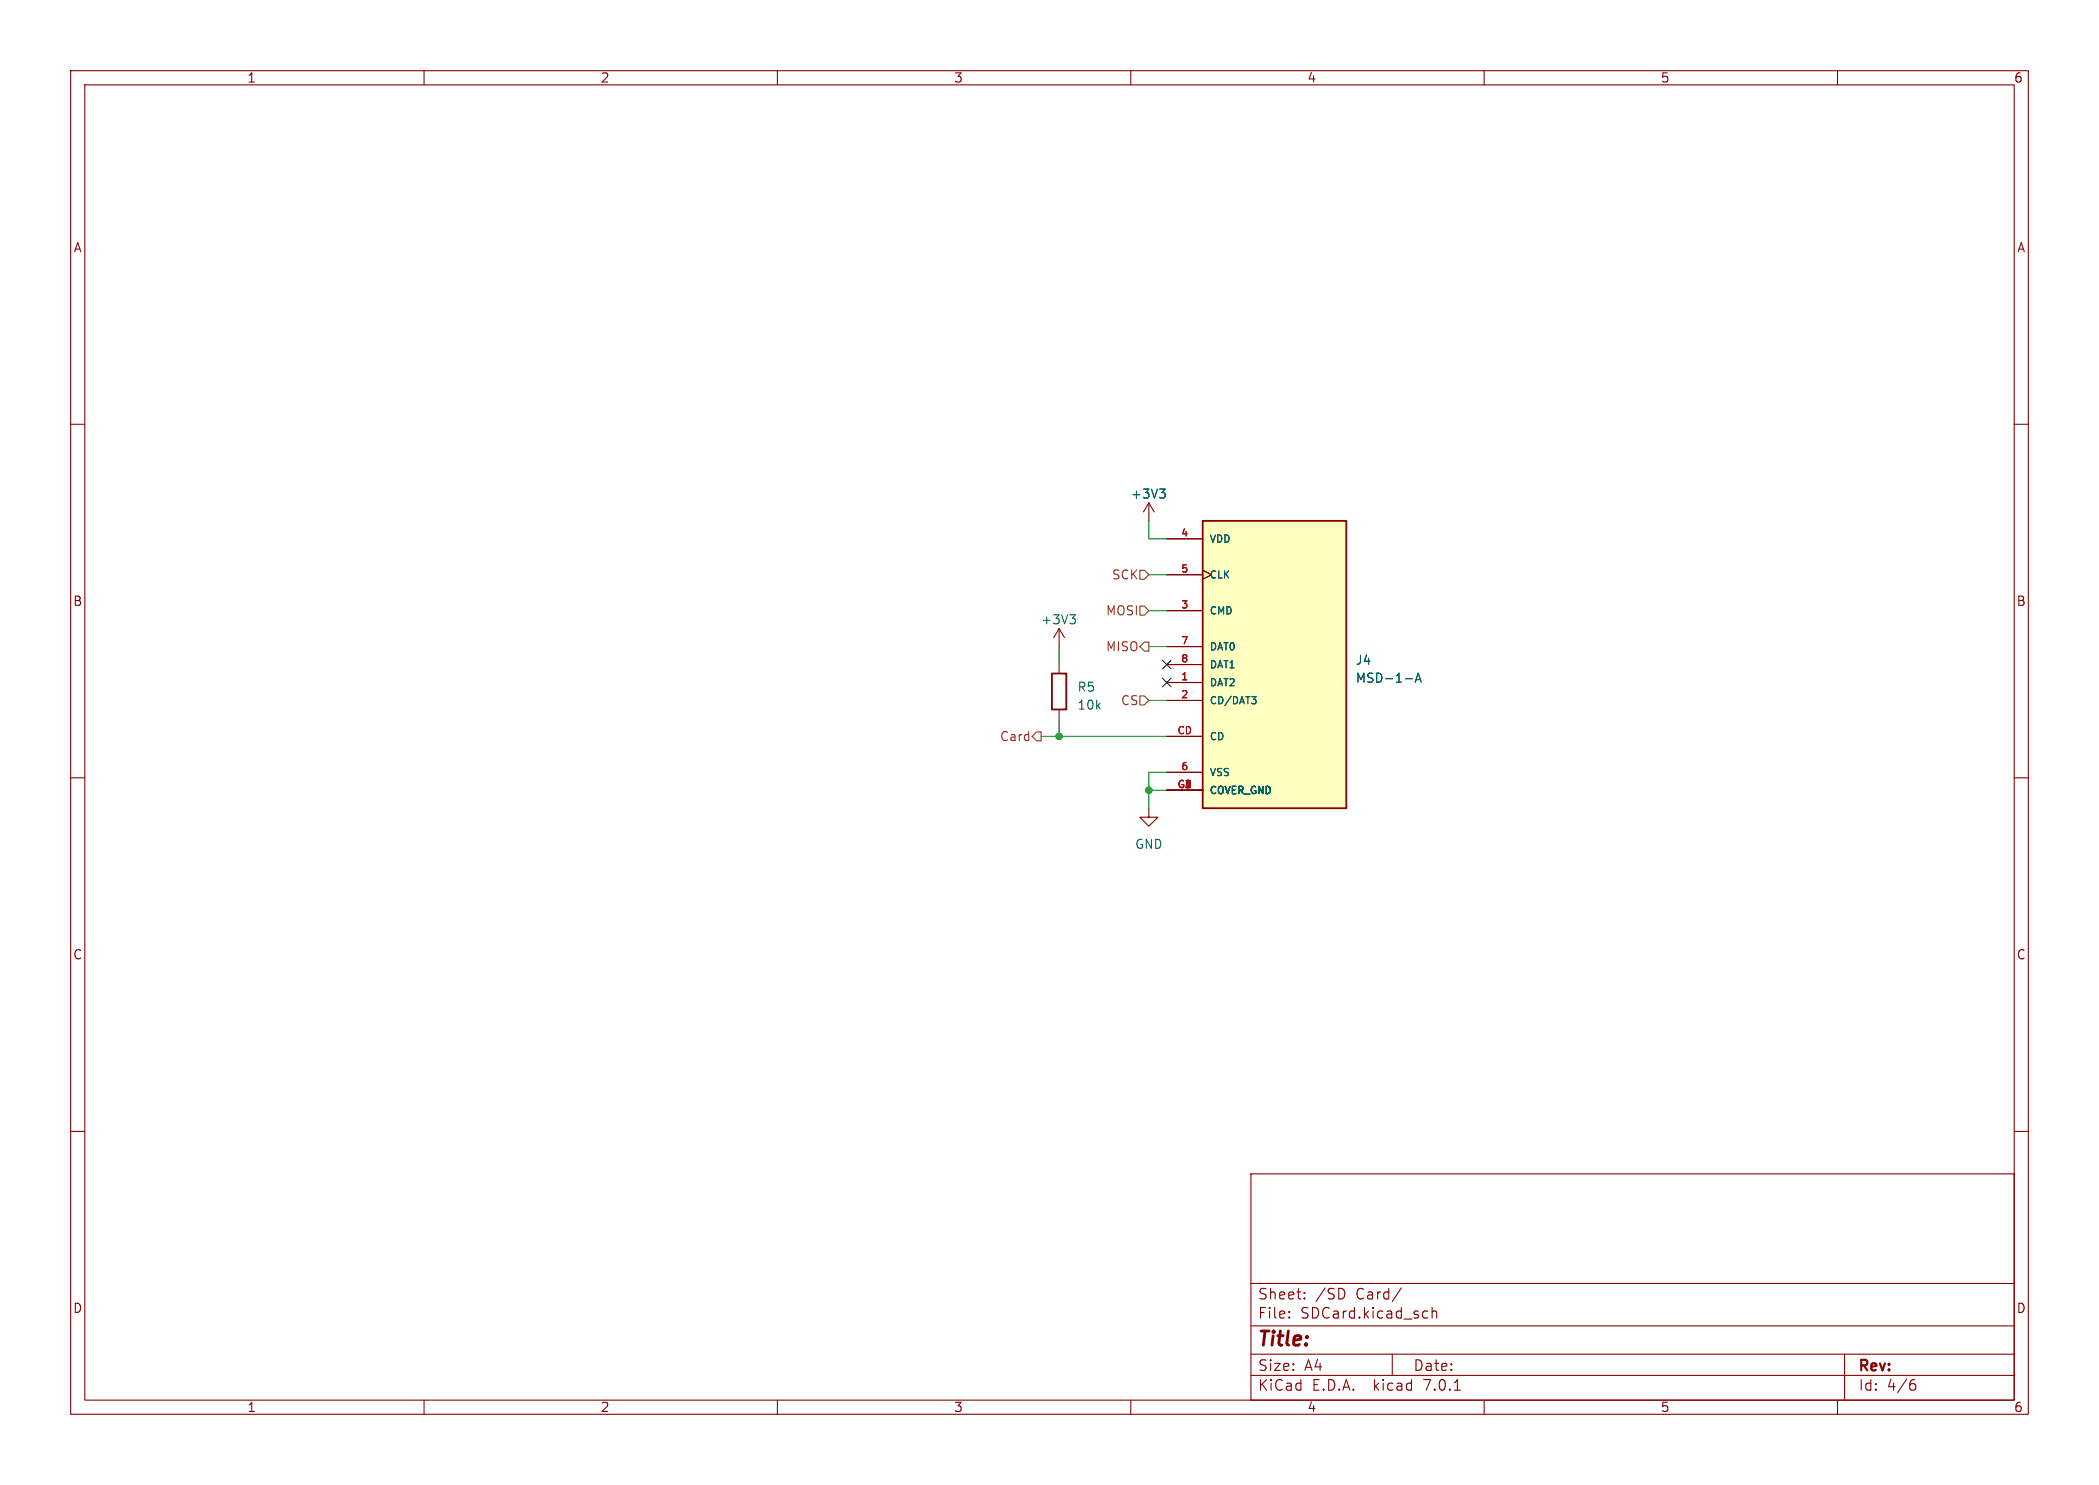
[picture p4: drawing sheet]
<svg xmlns="http://www.w3.org/2000/svg" width="297mm" height="210mm" viewBox="0 0 297 210" stroke-linecap="round" stroke-linejoin="round" font-family="sans-serif">
<g fill="none" stroke="#840000" stroke-width=".15">
<path d="M10 10h277v190h-277zM12 12h273v186h-273zM60 10v2M110 10v2M160 10v2M210 10v2M260 10v2M10 60h2M285 60h2M162.6 71.1l-.8 1.3M162.6 71.1v2.6M162.6 71.1l.7 1.3"/>
<path d="M165.1 76.2h5.1M149.9 88.9v2.5M149.9 94v1.3M149.9 88.9l-.8 1.3M149.9 88.9l.7 1.3M165.1 96.5h5.1M165.1 99.1h5.1M165.1 86.4h5.1M165.1 81.3h5.1M165.1 91.4h5.1M165.1 94h5.1M170.2 80.6l1.2 .7-1.2 .6"/>
<path d="M10 110h2M149.9 100.3v1.3M162.6 114.3v1.3h1.2l-1.2 1.2-1.3-1.2h1.3M165.1 109.2h5.1M165.1 104.1h5.1M165.1 111.8h5.1M285 110h2M10 160h2M285 160h2M177 166h108v32h-108zM60 198v2M110 198v2"/>
<path d="M160 198v2M177 194.5h108M177 191.5h108M177 187.5h108M177 181.5h108M182.4 186.3h.1l-.1 .1M182.4 185.5h.1l-.1 .1M184.6 183.6v.1M184.6 182.8v.1M190.2 182.6l.1 .2-.1 .5M197 191.5v3M198.3 182.1l-1.3 2"/>
<path d="M201.9 185.4l.1 .1M202 186.3l-.1 .1M202.6 184.9v1.5M202.6 185.5a.37 .37 0 0 1 .7 .1v.8M205.8 196.6h.8M210 198v2M260 198v2M261 191.5v6.5M270.5 195.7h.4l.2 .3-.1 .5-.2 .1h-.3M270.9 195.1l-.4 .1"/>
</g>
<path d="M170.2 73.7h20.3v40.6h-20.3zM148.8 95.3h2.1v5h-2.1z" fill="none" stroke="#840000" stroke-width=".25"/>
<path d="M164.1 69.2h.8l-.5 .5M164.6 69.7l.3 .2v.3l-.3 .2M151.4 86.9h.8l-.5 .5M151.9 87.4l.3 .3v.3l-.3 .2M177.1 98.5h.6l-.3 .4M177.7 99v.4M198.9 96h.9M200.2 96.5l.5-1.3 .4 1.3M200.4 96.1h.6" fill="none" stroke="#006464" stroke-width=".15"/>
<path d="M170.2 73.7h20.3v40.6h-20.3z" fill="#ffffc2" stroke="#ffffc2" stroke-width=".14"/>
<path d="M161.3 98.4h.6l.7 .7-.7 .6h-.6zM161.3 80.6h.6l.7 .7-.7 .6h-.6zM161.3 85.7h.6l.7 .7-.7 .6h-.6zM161.9 90.8h.7v1.3h-.7l-.6-.7zM146.7 103.5h.6v1.3h-.6l-.7-.7z" fill="none" stroke="#725600" stroke-width=".15"/>
<path d="M162.6 73.7v2.5h2.5M149.9 91.4v2.6M162.6 99.1h2.5M162.6 81.3h2.5M162.6 86.4h2.5M162.6 91.4h2.5M147.3 104.1h17.8M149.9 101.6v2.5M162.6 111.8h2.5M165.1 109.2h-2.5v5.1" fill="none" stroke="#009600" stroke-width=".15"/>
<path d="M164.5 95.9l1.2 1.2M164.5 93.4l1.2 1.2M165.7 95.9l-1.2 1.2M165.7 93.4l-1.2 1.2" fill="none" stroke="#000084" stroke-width=".15"/>
<g fill="#009600" stroke="#009600" stroke-width=".15">
<circle cx="149.9" cy="104.1" r=".46"/>
<circle cx="162.6" cy="111.8" r=".46"/>
</g>
<text font-size="2.8" fill="#840000" x="178" y="190.8">Title:</text>
<g font-size="2.1" fill="#840000">
<text x="178" y="183.9">Sheet:</text>
<text x="186.2" y="183.9">/SD</text>
<text x="191.9" y="183.9">Card/</text>
<text x="178" y="186.6">File:</text>
<text x="184" y="186.6">SDCard.kicad_sch</text>
<text x="178" y="196.8">KiCad</text>
<text x="178" y="194">Size:</text>
<text x="184.6" y="194">A4</text>
<text x="185.7" y="196.8">E.D.A.</text>
<text x="194.4" y="196.8">kicad</text>
<text x="200" y="194">Date:</text>
<text x="201.5" y="196.8">7.0.1</text>
<text x="263" y="194.2">Rev:</text>
<text x="263" y="196.8">Id:</text>
<text x="267" y="196.8">4/6</text>
</g>
<g font-size="1.8" fill="#840000">
<text x="35" y="11.8">1</text>
<text x="85" y="11.8">2</text>
<text x="135" y="11.8">3</text>
<text x="185" y="11.8">4</text>
<text x="235" y="11.8">5</text>
<text x="285" y="11.8">6</text>
<text x="10.4" y="35.8">A</text>
<text x="285.4" y="35.8">A</text>
<text x="10.3" y="85.8">B</text>
<text x="285.3" y="85.8">B</text>
<text x="10.3" y="135.8">C</text>
<text x="285.3" y="135.8">C</text>
<text x="10.3" y="185.8">D</text>
<text x="285.3" y="185.8">D</text>
<text x="35" y="199.8">1</text>
<text x="85" y="199.8">2</text>
<text x="135" y="199.8">3</text>
<text x="185" y="199.8">4</text>
<text x="235" y="199.8">5</text>
<text x="285" y="199.8">6</text>
</g>
<g font-size="1.8" fill="#006464">
<text x="160" y="70.7">+3V3</text>
<text x="147.3" y="88.5">+3V3</text>
<text x="191.8" y="94.2">J4</text>
<text x="152.4" y="98">R5</text>
<text x="152.4" y="100.5">10k</text>
<text x="191.8" y="96.7">MSD-1-A</text>
<text x="160.6" y="120.2">GND</text>
</g>
<g font-size="1.8" fill="#725600">
<text x="157.2" y="82.1">SCK</text>
<text x="156.4" y="87.2">MOSI</text>
<text x="156.4" y="92.3">MISO</text>
<text x="158.5" y="99.9">CS</text>
<text x="141.4" y="105">Card</text>
</g>
<g font-size="1.4" fill="#a90000">
<text x="167.1" y="75.9">4</text>
<text x="167.1" y="81">5</text>
<text x="167.1" y="86.1">3</text>
<text x="167.1" y="91.2">7</text>
<text x="167.1" y="93.7">8</text>
<text x="167.1" y="96.3">1</text>
<text x="167.1" y="98.8">2</text>
<text x="166.5" y="103.9">CD</text>
<text x="166.6" y="111.5">G1</text>
<text x="167.1" y="109">6</text>
<text x="167.7" y="111.5">2</text>
</g>
<g font-size="1.4" fill="#006464">
<text x="171.2" y="76.9">VDD</text>
<text x="171.2" y="82">CLK</text>
<text x="171.2" y="87.1">CMD</text>
<text x="171.2" y="92.1">DAT0</text>
<text x="171.2" y="94.7">DAT1</text>
<text x="171.2" y="97.2">DAT2</text>
<text x="171.2" y="99.8">CD/DAT3</text>
<text x="171.2" y="104.8">CD</text>
<text x="171.2" y="109.9">VSS</text>
<text x="171.2" y="112.5">COVER_GND</text>
</g>
</svg>
